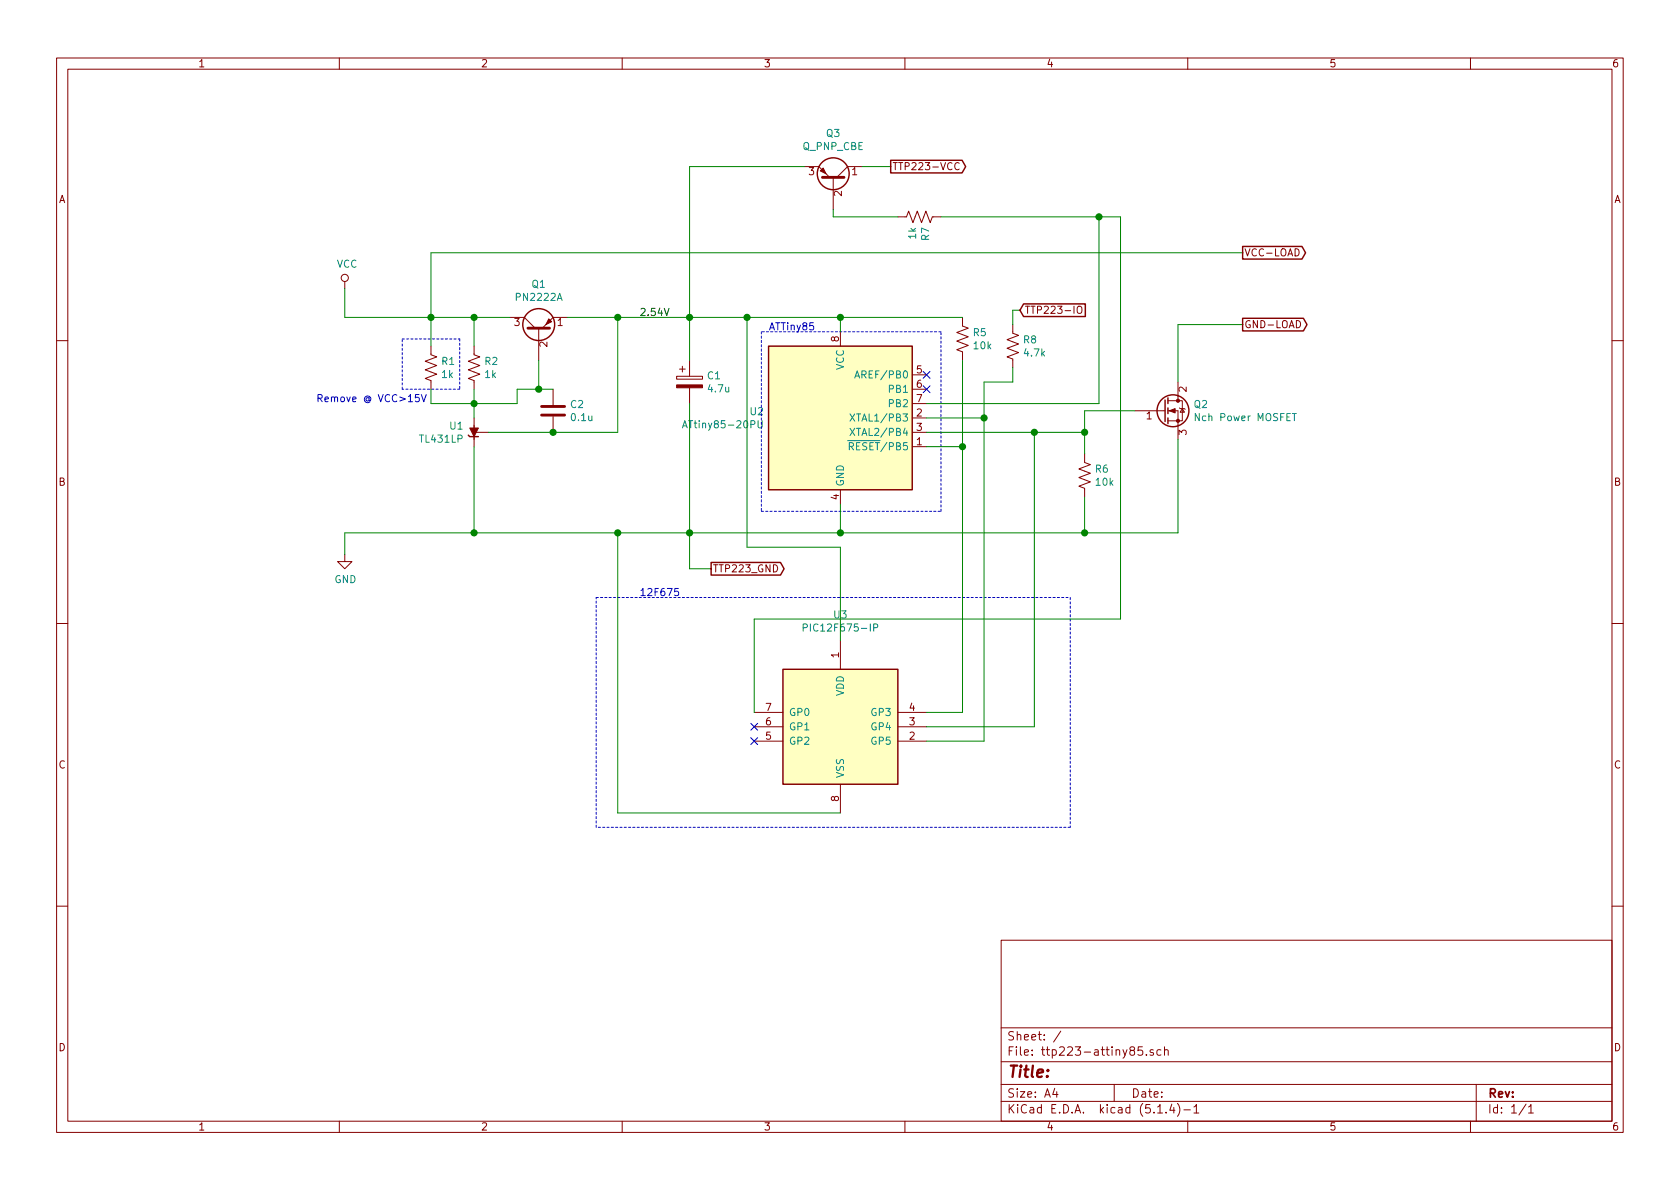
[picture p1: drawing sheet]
EESchema Schematic File Version 4
LIBS:ttp223-attiny85-cache
EELAYER 30 0
EELAYER END
$Descr A4 11693 8268
encoding utf-8
Sheet 1 1
Title ""
Date ""
Rev ""
Comp ""
Comment1 ""
Comment2 ""
Comment3 ""
Comment4 ""
$EndDescr
$Comp
L MCU_Microchip_ATtiny:ATtiny85-20PU U2
U 1 1
P 5850 2900
F 0 "U2" H 5321 2946 50  0000 R CNN
F 1 "ATtiny85-20PU" H 5321 2855 50  0000 R CNN
F 2 "Package_DIP:DIP-8_W7.62mm" H 5850 2900 50  0001 C CIN
F 3 "http://ww1.microchip.com/downloads/en/DeviceDoc/atmel-2586-avr-8-bit-microcontroller-attiny25-attiny45-attiny85_datasheet.pdf" H 5850 2900 50  0001 C CNN
	1    5850 2900
	1    0    0    -1  
$EndComp
$Comp
L Reference_Voltage:TL431LP U1
U 1 1
P 3300 3000
F 0 "U1" V 3254 2930 50  0000 R CNN
F 1 "TL431LP" V 3345 2930 50  0000 R CNN
F 2 "Package_TO_SOT_THT:TO-92_Inline" H 3300 2850 50  0001 C CIN
F 3 "http://www.ti.com/lit/ds/symlink/tl431.pdf" H 3300 3000 50  0001 C CIN
	1    3300 3000
	0    1    1    0   
$EndComp
$Comp
L Device:Q_PNP_EBC Q1
U 1 1
P 3750 2300
F 0 "Q1" V 4078 2300 50  0000 C CNN
F 1 "PN2222A" V 3987 2300 50  0000 C CNN
F 2 "" H 3950 2400 50  0001 C CNN
F 3 "~" H 3750 2300 50  0001 C CNN
	1    3750 2300
	0    -1   -1   0   
$EndComp
$Comp
L power:VCC #PWR01
U 1 1
P 2400 2000
F 0 "#PWR01" H 2400 1850 50  0001 C CNN
F 1 "VCC" H 2417 2173 50  0000 C CNN
F 2 "" H 2400 2000 50  0001 C CNN
F 3 "" H 2400 2000 50  0001 C CNN
	1    2400 2000
	1    0    0    -1  
$EndComp
$Comp
L power:GND #PWR02
U 1 1
P 2400 3850
F 0 "#PWR02" H 2400 3600 50  0001 C CNN
F 1 "GND" H 2405 3677 50  0000 C CNN
F 2 "" H 2400 3850 50  0001 C CNN
F 3 "" H 2400 3850 50  0001 C CNN
	1    2400 3850
	1    0    0    -1  
$EndComp
$Comp
L Device:Q_NMOS_GDS Q2
U 1 1
P 8100 2850
F 0 "Q2" H 8306 2896 50  0000 L CNN
F 1 "Nch Power MOSFET" H 8306 2805 50  0000 L CNN
F 2 "" H 8300 2950 50  0001 C CNN
F 3 "~" H 8100 2850 50  0001 C CNN
	1    8100 2850
	1    0    0    -1  
$EndComp
$Comp
L Device:R_US R2
U 1 1
P 3300 2550
F 0 "R2" H 3368 2596 50  0000 L CNN
F 1 "1k" H 3368 2505 50  0000 L CNN
F 2 "" V 3340 2540 50  0001 C CNN
F 3 "~" H 3300 2550 50  0001 C CNN
	1    3300 2550
	1    0    0    -1  
$EndComp
$Comp
L Device:R_US R1
U 1 1
P 3000 2550
F 0 "R1" H 3068 2596 50  0000 L CNN
F 1 "1k" H 3068 2505 50  0000 L CNN
F 2 "" V 3040 2540 50  0001 C CNN
F 3 "~" H 3000 2550 50  0001 C CNN
	1    3000 2550
	1    0    0    -1  
$EndComp
Wire Wire Line
	5850 3500 5850 3700
Wire Wire Line
	5850 3700 4800 3700
Wire Wire Line
	2400 3700 2400 3850
Wire Wire Line
	3300 3100 3300 3700
Connection ~ 3300 3700
Wire Wire Line
	3300 3700 2400 3700
Connection ~ 4300 3700
Wire Wire Line
	4300 3700 3300 3700
Wire Wire Line
	3300 2700 3300 2800
Wire Wire Line
	3000 2700 3000 2800
Wire Wire Line
	3000 2800 3300 2800
Connection ~ 3300 2800
Wire Wire Line
	3300 2800 3300 2900
Wire Wire Line
	2400 2000 2400 2200
Wire Wire Line
	2400 2200 3000 2200
Wire Wire Line
	3300 2200 3300 2400
Connection ~ 3300 2200
Wire Wire Line
	3300 2200 3550 2200
Wire Wire Line
	3000 2200 3000 2400
Connection ~ 3000 2200
Wire Wire Line
	3000 2200 3300 2200
Wire Wire Line
	5850 2200 5850 2300
$Comp
L Device:CP C1
U 1 1
P 4800 2650
F 0 "C1" H 4918 2696 50  0000 L CNN
F 1 "4.7u" H 4918 2605 50  0000 L CNN
F 2 "" H 4838 2500 50  0001 C CNN
F 3 "~" H 4800 2650 50  0001 C CNN
	1    4800 2650
	1    0    0    -1  
$EndComp
Wire Wire Line
	4800 2200 4800 2500
Connection ~ 4800 2200
Wire Wire Line
	4800 2200 5200 2200
Wire Wire Line
	4800 2800 4800 3700
Connection ~ 4800 3700
Wire Wire Line
	4800 3700 4300 3700
Wire Wire Line
	6450 3000 7200 3000
Wire Wire Line
	7550 3000 7550 2850
Wire Wire Line
	7550 2850 7900 2850
Wire Wire Line
	5850 3700 7550 3700
Wire Wire Line
	8200 3700 8200 3050
Connection ~ 5850 3700
Text GLabel 6200 1150 2    50   Output ~ 0
TTP223-VCC
Text GLabel 4950 3950 2    50   Output ~ 0
TTP223_GND
Wire Wire Line
	4800 3700 4800 3950
Wire Wire Line
	4800 3950 4950 3950
Text GLabel 7100 2150 2    50   Input ~ 0
TTP223-IO
Wire Wire Line
	7050 2650 6850 2650
Wire Wire Line
	6850 2650 6850 2900
Wire Wire Line
	6850 2900 6450 2900
Text GLabel 8650 1750 2    50   Output ~ 0
VCC-LOAD
Wire Wire Line
	8650 1750 3000 1750
Wire Wire Line
	3000 1750 3000 2200
Text GLabel 8650 2250 2    50   Output ~ 0
GND-LOAD
Wire Wire Line
	8650 2250 8200 2250
Wire Wire Line
	8200 2250 8200 2650
$Comp
L Device:R_US R5
U 1 1
P 6700 2350
F 0 "R5" H 6768 2396 50  0000 L CNN
F 1 "10k" H 6768 2305 50  0000 L CNN
F 2 "" V 6740 2340 50  0001 C CNN
F 3 "~" H 6700 2350 50  0001 C CNN
	1    6700 2350
	1    0    0    -1  
$EndComp
Wire Wire Line
	6700 2200 5850 2200
Connection ~ 5850 2200
Wire Wire Line
	6700 2500 6700 3100
Wire Wire Line
	6700 3100 6450 3100
NoConn ~ 6450 2600
NoConn ~ 6450 2700
Text Label 4450 2200 0    50   ~ 0
2.54V
Wire Notes Line
	2800 2350 3200 2350
Wire Notes Line
	3200 2350 3200 2700
Wire Notes Line
	3200 2700 2800 2700
Wire Notes Line
	2800 2700 2800 2350
Text Notes 2200 2800 0    50   ~ 0
Remove @ VCC>15V
$Comp
L Device:R_US R6
U 1 1
P 7550 3300
F 0 "R6" H 7618 3346 50  0000 L CNN
F 1 "10k" H 7618 3255 50  0000 L CNN
F 2 "" V 7590 3290 50  0001 C CNN
F 3 "~" H 7550 3300 50  0001 C CNN
	1    7550 3300
	1    0    0    -1  
$EndComp
Wire Wire Line
	7550 3450 7550 3700
Connection ~ 7550 3700
Wire Wire Line
	7550 3700 8200 3700
Wire Wire Line
	7550 3150 7550 3000
Connection ~ 7550 3000
$Comp
L MCU_Microchip_PIC12:PIC12F675-IP U3
U 1 1
P 5850 5050
F 0 "U3" H 5850 5831 50  0000 C CNN
F 1 "PIC12F675-IP" H 5850 5740 50  0000 C CNN
F 2 "Package_DIP:DIP-8_W7.62mm" H 6450 5700 50  0001 C CNN
F 3 "http://ww1.microchip.com/downloads/en/DeviceDoc/41190G.pdf" H 5850 5050 50  0001 C CNN
	1    5850 5050
	1    0    0    -1  
$EndComp
NoConn ~ 5250 5050
NoConn ~ 5250 5150
Wire Wire Line
	6450 4950 6700 4950
Wire Wire Line
	6700 4950 6700 3100
Connection ~ 6700 3100
Wire Wire Line
	6450 5150 6850 5150
Wire Wire Line
	6850 5150 6850 2900
Connection ~ 6850 2900
Wire Wire Line
	6450 5050 7200 5050
Wire Wire Line
	7200 5050 7200 3000
Connection ~ 7200 3000
Wire Wire Line
	7200 3000 7550 3000
Wire Wire Line
	5850 5650 4300 5650
Wire Wire Line
	4300 5650 4300 3700
Wire Wire Line
	5850 4450 5850 3800
Wire Wire Line
	5850 3800 5200 3800
Wire Wire Line
	5200 3800 5200 2200
Connection ~ 5200 2200
Wire Wire Line
	5200 2200 5850 2200
Wire Notes Line
	4150 4150 7450 4150
Wire Notes Line
	7450 4150 7450 5750
Wire Notes Line
	7450 5750 4150 5750
Wire Notes Line
	4150 5750 4150 4150
Text Notes 4450 4150 0    50   ~ 0
12F675
Wire Notes Line
	5300 3550 6550 3550
Wire Notes Line
	6550 3550 6550 2300
Wire Notes Line
	6550 2300 5300 2300
Wire Notes Line
	5300 2300 5300 3550
Text Notes 5350 2300 0    50   ~ 0
ATTiny85
$Comp
L Device:Q_PNP_CBE Q3
U 1 1
P 5800 1250
F 0 "Q3" V 6128 1250 50  0000 C CNN
F 1 "Q_PNP_CBE" V 6037 1250 50  0000 C CNN
F 2 "" H 6000 1350 50  0001 C CNN
F 3 "~" H 5800 1250 50  0001 C CNN
	1    5800 1250
	0    1    -1   0   
$EndComp
Wire Wire Line
	6200 1150 6000 1150
Wire Wire Line
	5600 1150 4800 1150
Wire Wire Line
	4800 1150 4800 2200
$Comp
L Device:R_US R7
U 1 1
P 6400 1500
F 0 "R7" H 6468 1546 50  0000 L CNN
F 1 "1k" H 6468 1455 50  0000 L CNN
F 2 "" V 6440 1490 50  0001 C CNN
F 3 "~" H 6400 1500 50  0001 C CNN
	1    6400 1500
	0    1    1    0   
$EndComp
Wire Wire Line
	5250 4950 5250 4300
Wire Wire Line
	5250 4300 7800 4300
Wire Wire Line
	7800 4300 7800 1500
Wire Wire Line
	7800 1500 7650 1500
Wire Wire Line
	6250 1500 5800 1500
Wire Wire Line
	5800 1500 5800 1450
Wire Wire Line
	6450 2800 7650 2800
Wire Wire Line
	7650 2800 7650 1500
Connection ~ 7650 1500
Wire Wire Line
	7650 1500 6550 1500
$Comp
L Device:R_US R8
U 1 1
P 7050 2400
F 0 "R8" H 7118 2446 50  0000 L CNN
F 1 "4.7k" H 7118 2355 50  0000 L CNN
F 2 "" V 7090 2390 50  0001 C CNN
F 3 "~" H 7050 2400 50  0001 C CNN
	1    7050 2400
	1    0    0    -1  
$EndComp
Wire Wire Line
	7050 2250 7050 2150
Wire Wire Line
	7050 2150 7100 2150
Wire Wire Line
	7050 2550 7050 2650
Wire Wire Line
	3950 2200 4300 2200
Connection ~ 4300 2200
Wire Wire Line
	4300 2200 4800 2200
Wire Wire Line
	4300 3000 3850 3000
$Comp
L Device:C C2
U 1 1
P 3850 2850
F 0 "C2" H 3965 2896 50  0000 L CNN
F 1 "0.1u" H 3965 2805 50  0000 L CNN
F 2 "" H 3888 2700 50  0001 C CNN
F 3 "~" H 3850 2850 50  0001 C CNN
	1    3850 2850
	1    0    0    -1  
$EndComp
Connection ~ 3850 3000
Wire Wire Line
	3850 3000 3400 3000
Wire Wire Line
	3750 2700 3850 2700
Wire Wire Line
	3750 2700 3750 2500
Wire Wire Line
	3300 2800 3600 2800
Wire Wire Line
	3600 2800 3600 2700
Wire Wire Line
	3600 2700 3750 2700
Connection ~ 3750 2700
Wire Wire Line
	4300 2200 4300 3000
$EndSCHEMATC
